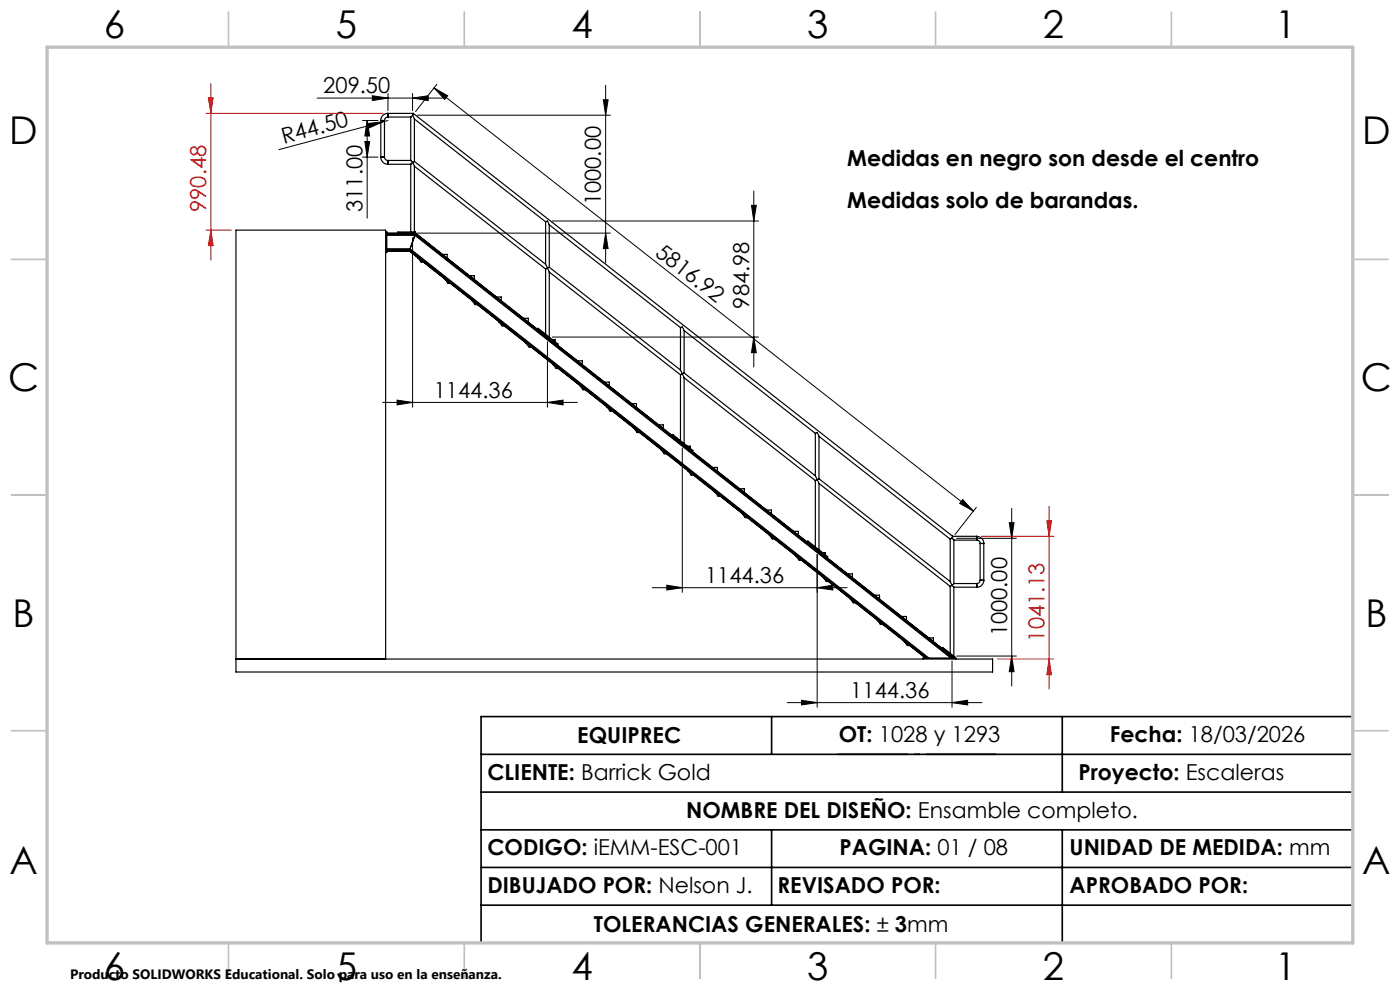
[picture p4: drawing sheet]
<svg xmlns="http://www.w3.org/2000/svg" width="297mm" height="210mm" viewBox="0 0 297 210" stroke-linecap="round" stroke-linejoin="round" font-family="sans-serif">
<g fill="none" stroke="#000" stroke-width=".25">
<path d="M80.8 33.3a1.51 1.51 0 0 0 1.5 1.5M80.8 33.3h.8M80.8 25.6h.8M80.8 25.6v7.7M81.6 33.3l.2 .6 .5 .1M81.6 25.6v7.7M82.3 24.8l-.5 .2-.2 .6M82.3 24.1a1.45 1.45 0 0 0-1.5 1.5M82.3 24.1v.7M82.3 34v.8M82.3 24.1h5.4M82.3 24.8h4.8"/>
<path d="M82.3 34.8h4.8M82.3 34h4.8M87.1 34l.4 .5M87.1 24.8v9.2M87.1 34.8v14.4M87.5 34.5l.4 .8M87.5 34.5l-.4 .3M87.5 24.4l-.4 .4M87.5 24.4l.4 .9M87.7 24.1l-.2 .3M87.7 24.1l114.4 89.7M87.9 34.2l-.4 .3"/>
<path d="M87.9 25.3l27.8 21.8M87.9 35.3l27.8 21.8M87.9 34.2l27.8 21.8M87.9 25.3v8.9M87.9 35.3v13.9M81.8 49.1h.3v4.5h-.3M82.1 53.2h4.8M82.1 53.3h4.8M82.1 49.6h6M82.1 49.5h6.1M82.1 49.5h6.1l114.3 90.1M82.1 53.1h4.8"/>
<path d="M82.1 49.7h6M82.1 53h4.9M82.1 49.9h5.9M82.1 52.8h4.9M84.4 49.5v-.3h3.8v.3M86.9 53.2v.1M86.9 53.2l109.5 86.4M86.9 53.3l109.4 86.3M86.9 53.1v.1M86.9 53.1l109.6 86.5M87 53l-.1 .1M87 53l109.8 86.6"/>
<path d="M87 52.8v.2M87 52.8l110.1 86.8M88 49.9l-1 2.9M88 49.9l113.7 89.7M88.1 49.7l-.1 .2M88.1 49.7l113.9 89.9M88.1 49.6v.1M88.1 49.6l114.1 90M88.2 49.5l-.1 .1M88.2 49.5l114.2 90.1M88.7 54.7h.1M88.7 54.7l.6 .9h.5"/>
<path d="M93.9 54h1v.7M94.4 59.2v.1M94.4 59.3l.6 .8h.5M99.6 58.5h1v.8M115.7 47.1a.37 .37 0 0 1 .5-.1 .37 .37 0 0 1 .2 .4l.1 .3M115.7 56l.4 .9M115.7 47.1v8.9M115.7 57.1v13.8M116.1 56.9l-.4 .2M116.1 56.9l.4 .8M116.5 56.7l-.4 .2M116.5 47.7v9"/>
<path d="M116.5 57.7v13.8M116.5 47.7l27.9 21.8M116.5 57.7l27.9 21.8M116.5 56.7l27.9 21.8M100.2 63.7l.6 .9h.5M105.4 63h.9v.8M105.9 68.3l.6 .8h.5M111.1 67.5h1v.8M111.6 72.8h.1M111.7 72.8l.6 .9h.4M114.2 69.6l4.2 3.4-.1 .2-4.3-3.4zM117.2 72h.6v.5"/>
<path d="M117.3 77.3l.7 .9h.5M122.6 76.5h.9v.8M144.4 69.5l.3-.2 .4 .8M144.4 78.5l.3 .8M144.4 69.5v9M144.4 79.5v13.9M144.7 79.3l-.3 .2M144.7 79.3l.4 .8M145.1 79.1l-.4 .2M145.1 70.1v9M145.1 70.1l27.9 21.8M145.1 79.1l27.9 21.8"/>
<path d="M123.1 81.9h.1M123.1 81.8v.1M123.1 81.9l.6 .8h.5M128.3 81.1h1v.7M128.8 86.4h.1M128.8 86.4l.6 .8h.5M134 85.6h1v.8M134.5 90.9l.6 .8h.5M139.7 90.1h1v.8M140.3 95.4h.1M140.3 95.4l.6 .9h.5M142.6 92.4l.2-.2 4.2 3.4-.1 .1"/>
<path d="M145.1 80.1v14M145.1 80.1l27.9 21.8M145.9 94.6h.5v.5M146 99.9h.1M146 99.9l.6 .9h.5M151.2 99.2h1v.7M173 91.9l.4-.2 .3 .9M173 91.9v9M173.7 92.6v9M173.7 92.6l27.9 21.8M151.7 104.4h.1M151.7 104.4l.7 .9h.5"/>
<path d="M157 103.7h.9v.7M157.4 108.9v.1M157.4 109h.1M157.5 109l.6 .8h.5M162.7 108.2h1v.8M163.2 113.4l.6 .9h.5M168.4 112.7h1v.8M168.9 118h.1M168.9 118l.6 .8h.5M171.4 114.8l4.2 3.3-.1 .2-4.3-3.3zM173 100.9l.4 .8M173 101.9v14.1"/>
<path d="M173.4 101.7l-.4 .2M173.4 101.7l.3 .8M173.7 101.6l-.3 .1M173.7 102.5v14.1M173.7 102.5l27.9 21.9M173.7 101.6l27.9 21.8M174.5 117.2h.6v.5M201.6 114.4v9M202 114.2l.4 .4M202 114.2l-.4 .2M202.1 113.8l-.1 .4M202.1 113.8h5.1"/>
<path d="M202.4 114.6h4.8M202.4 114.6v9.2M207.2 114.6l.6 .3 .1 .4M207.2 113.8a1.51 1.51 0 0 1 1.5 1.5M207.2 113.8v.8M207.9 115.3h.8M207.9 115.3v7.8M208.7 115.3v7.8M50.1 139.8h160.5v2.7h-160.5v-93.7h31.7v91M174.7 122.5l.6 .9h.5M179.8 121.7h1v.8M180.4 127l.6 .9h.5"/>
<path d="M185.6 126.3h1v.7M186.1 131.6h.1M186.1 131.5v.1M186.1 131.6l.6 .8h.5M191.3 130.8h1v.7M191.8 136.1l.7 .8h.5M195.8 139.8v-.2h7v.2M197.1 135.3h.9v.8M200 137.3l2.6 2.1-.1 .2-2.7-2.1zM201.6 123.4l.4 .8M201.6 124.4v14.2M202 124.2l.4 .4"/>
<path d="M202 124.2l-.4 .2M202.4 123.8l-.4 .4M202.4 124.6h4.8M202.4 123.8h4.8M202.4 124.6v14.6M207.2 123.8v.8M207.9 123.1l-.2 .5-.5 .2M207.9 123.1h.8M208.7 123.1a1.45 1.45 0 0 1-1.5 1.5"/>
</g>
<g fill="none" stroke="#000" stroke-width=".21">
<path d="M82.3 19.8v3.7M87.5 19.8v3.7M92.1 18.7l2.9 1.6-.7 .8zM92.1 18.7l114.4 89.7M92.7 17.9l-4.5 5.8M128.5 18.1v37.7M67.3 20.8h26.6M76.9 25.6h3.3M76.9 33.3h3.3M77.4 30h1l-.5 3.3zM77.9 26.2l3.3-.3-3 1.3zM77.9 25.6l.5 3.2h-1z"/>
<path d="M77.9 25.6v20.7M79 20.3l3.3 .5-3.3 .5zM81.2 25.9l-22 5.8M81.5 26.3l.2 .2M82.3 25.6l-1.1 .3M87.5 20.8l3.3-.5v1zM88.5 24.4h41M128 21.2h1l-.5 3.2zM87.5 50.4v36M88.5 49.5h41M117.2 46.9h43.7M128.5 49.5l.5 3.2h-1z"/>
<path d="M159.4 43.6h1l-.5 3.3zM159.9 40.5v37.3M116.1 72.5v13.9M117.2 71.5h43.7M159.9 71.5l.5 3.3h-1zM81.2 85.4h41.3M84.2 84.9l3.3 .5-3.3 .5zM116.1 85.4l3.4-.5v1zM144.7 95.1v30.6M173.4 117.6v32.4M203 114.2h12.6M204.2 106l2.3 2.4-2.9-1.6z"/>
<path d="M207.1 107.6l-4.5 5.8M214.1 110.9h1l-.5 3.3zM214.6 107.8v37.7M138.4 124.7h41.3M141.5 124.1l3.2 .6-3.2 .5zM173.4 124.7l3.3-.6v1.1zM203 139.2h12.6M214.6 139.2l.5 3.3h-1zM167 149h41.3M170 148.5l3.4 .5-3.4 .5zM202 149l3.3-.5v1zM202 140.2v9.8"/>
</g>
<path d="M44.7 17.7v37.5M43.7 24.1h37.6M44.2 20.7h1l-.5 3.4zM43.7 48.8h5.4M44.7 48.8l.5 3.3h-1zM208.2 113.8h15.4M222.1 110.5h1l-.5 3.3zM222.6 107.4v38.7M211.6 139.8h12M222.6 139.8l.5 3.3h-1z" fill="none" stroke="#f00" stroke-width=".21"/>
<path d="M177.7 160h33.7" fill="none" stroke="#000" stroke-width=".35" stroke-dasharray="15.2 1.3 1.3 1.3" stroke-dashoffset=".3" stroke-linecap="butt"/>
<path d="M163.7 152v8M225.4 152v16M287 152h-184.9v48M102.1 160h184.9M102.1 168h184.9M102.1 176h184.9M163.7 176v16M225.4 176v24M102.1 184h184.9M102.1 192h184.9" fill="none" stroke="#000" stroke-width=".35"/>
<g fill="none" stroke="#c0c0c0" stroke-width=".35">
<path d="M48.5 2.5v7.5M98.5 2.5v7.5M148.5 2.5v7.5M198.5 2.5v7.5M248.5 2.5v7.5M2.5 55h7.5M287 55h7.5M2.5 105h7.5M287 105h7.5M2.5 155h7.5M287 155h7.5M48.5 200v7.5"/>
<path d="M98.5 200v7.5M148.5 200v7.5M198.5 200v7.5M248.5 200v7.5"/>
</g>
<path d="M10 10h277v190h-277z" fill="none" stroke="#c0c0c0" stroke-width=".7"/>
<g fill="#000">
<path d="M77.9 26.2l3.3-.3-3 1.3z"/>
<path d="M92.1 18.7l2.9 1.6-.7 .8zM204.2 106l2.3 2.4-2.9-1.6z"/>
<path d="M77.9 25.6l.5 3.2h-1zM77.4 30h1l-.5 3.3z"/>
<path d="M87.5 20.8l3.3-.5v1zM79 20.3l3.3 .5-3.3 .5zM116.1 85.4l3.4-.5v1zM84.2 84.9l3.3 .5-3.3 .5z"/>
<path d="M128.5 49.5l.5 3.2h-1zM128 21.2h1l-.5 3.2z"/>
<path d="M159.9 71.5l.5 3.3h-1zM159.4 43.6h1l-.5 3.3z"/>
<path d="M141.5 124.1l3.2 .6-3.2 .5zM173.4 124.7l3.3-.6v1.1z"/>
<path d="M214.6 139.2l.5 3.3h-1zM214.1 110.9h1l-.5 3.3z"/>
<path d="M170 148.5l3.4 .5-3.4 .5zM202 149l3.3-.5v1z"/>
</g>
<path d="M44.2 20.7h1l-.5 3.4zM44.7 48.8l.5 3.3h-1zM222.1 110.5h1l-.5 3.3zM222.6 139.8l.5 3.3h-1z" fill="#f00"/>
<g font-size="8.1">
<text x="22" y="8">6</text>
<text x="71.2" y="8">5</text>
<text x="121.2" y="8">4</text>
<text x="171.2" y="8">3</text>
<text x="221.2" y="8">2</text>
<text x="270.5" y="8">1</text>
<text x="2" y="30.5">D</text>
<text x="289" y="30.5">D</text>
<text x="1.7" y="83">C</text>
<text x="288.7" y="83">C</text>
<text x="2.7" y="133">B</text>
<text x="289.7" y="133">B</text>
<text x="2" y="185.5">A</text>
<text x="289" y="185.5">A</text>
<text x="22" y="208">6</text>
<text x="71.2" y="208">5</text>
<text x="121.2" y="208">4</text>
<text x="171.2" y="208">3</text>
<text x="221.2" y="208">2</text>
<text x="270.5" y="208">1</text>
</g>
<g font-size="4.7">
<text x="68.6" y="19.8">209.50</text>
<text x="60.2" y="30.5" transform="rotate(-15 60.2 30.5)">R44.50</text>
<text x="179.8" y="35.2">Medidas en negro son desde el centro</text>
<text x="76.9" y="45" transform="rotate(-90 76.9 45)">311.00</text>
<text x="127.5" y="43.6" transform="rotate(-90 127.5 43.6)">1000.00</text>
<text x="179.8" y="44.2">Medidas solo de barandas.</text>
<text x="138.8" y="54" transform="rotate(38 138.8 54)">5816.92</text>
<text x="158.9" y="65.5" transform="rotate(-90 158.9 65.5)">984.98</text>
<text x="92" y="84.3">1144.36</text>
<text x="149.6" y="123.6">1144.36</text>
<text x="213.6" y="135" transform="rotate(-90 213.6 135)">1000.00</text>
<text x="180.4" y="148">1144.36</text>
<text x="122.5" y="157.5">EQUIPREC</text>
<text x="178" y="157.4">OT: 1028 y 1293</text>
<text x="235.5" y="157.5">Fecha: 18/03/2026</text>
<text x="103.4" y="165.5">CLIENTE: Barrick Gold</text>
<text x="228.8" y="165.5">Proyecto: Escaleras</text>
<text x="145.6" y="173.6">NOMBRE DEL DISEÑO: Ensamble completo.</text>
<text x="103.4" y="181.3">CODIGO: iEMM-ESC-001</text>
<text x="178.1" y="181.3">PAGINA: 01 / 08</text>
<text x="226.9" y="181.3">UNIDAD DE MEDIDA: mm</text>
<text x="103.4" y="189.5">DIBUJADO POR: Nelson J.</text>
<text x="164.9" y="189.5">REVISADO POR:</text>
<text x="226.9" y="189.5">APROBADO POR:</text>
<text x="126" y="197.7">TOLERANCIAS GENERALES: ± 3mm</text>
</g>
<g font-size="4.7" fill="#f00">
<text x="43.7" y="45" transform="rotate(-90 43.7 45)">990.48</text>
<text x="221.6" y="136.1" transform="rotate(-90 221.6 136.1)">1041.13</text>
</g>
<text font-size="2.9" x="14.9" y="207.6">Producto SOLIDWORKS Educational. Solo para uso en la enseñanza.</text>
</svg>
